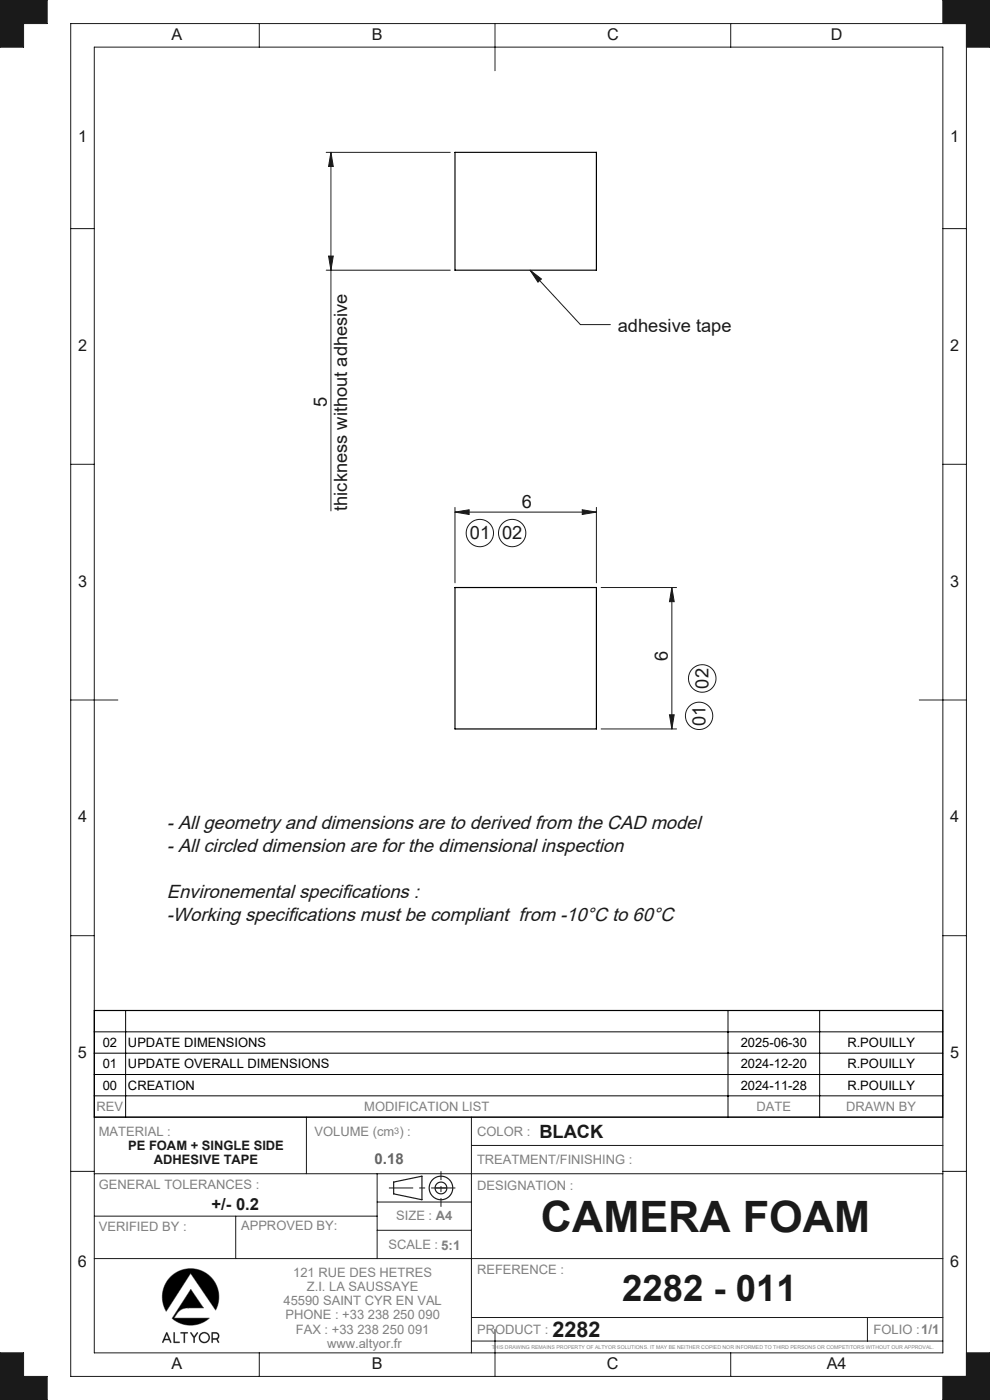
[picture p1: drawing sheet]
<svg xmlns="http://www.w3.org/2000/svg" width="210mm" height="297mm" viewBox="0 0 210 297" stroke-linecap="round" stroke-linejoin="round" font-family="sans-serif">
<path d="M96.5 32.3h30v25h-30zM96.5 124.6h30v30h-30z" fill="none" stroke="#000" stroke-width=".25"/>
<g fill="none" stroke="#191924" stroke-width=".25">
<path d="M83.5 250.8l6-1.3v5l-6-1.2z"/>
<circle cx="93.5" cy="252" r="1.25"/>
<circle cx="93.5" cy="252" r="2.5"/>
</g>
<g fill="none" stroke="#808080" stroke-width=".21">
<path d="M36.1 271a6 6 0 0 1 7.8-.7 6 6 0 0 1 1.8 7.6l-5.3-7.8-5.1 8.1a6 6 0 0 1 .8-7.2zM40.5 273.6l2.6 3.9h-3.2a2.7 2.7 0 0 0-2.4 1.3l-.6 .8h7.5a6 6 0 0 1-7.9 .1zM34.5 284.8h.1M34.5 284.8l.3-.5h1.1l.3 .5M35.4 283l.4 1.1h-.9zM36.2 284.8l-.8-2.1-.9 2.1M36.2 284.8h.1M36.9 282.7h.1v2h1l.1 .1h-1.2zM38.3 282.7h1.5l-.6 .1-.1 2-.1-2h-.6zM40.5 282.7l.7 .9 .6-.9h.1l-.6 1.1v1h-.2a2.04 2.04 0 0 0-.7-2zM44.9 282.7h.9a.74 .74 0 0 1 .7 .5 .74 .74 0 0 1-.4 .9l.3 .7-.5-.7h-.8v.7h-.1zM45.1 282.8h.7a.56 .56 0 0 1 .5 .6 .56 .56 0 0 1-.5 .6h-.7z"/>
<path d="M46.3 284.8h.1"/>
<circle cx="43.3" cy="283.8" r="1.12"/>
<circle cx="43.3" cy="283.8" r=".96"/>
</g>
<path d="M92.3 252h2.5" fill="none" stroke="#191924" stroke-width=".21" stroke-dasharray="30.5 1.3 1.3 1.3" stroke-linecap="butt"/>
<path d="M93.5 248.5v7.5" fill="none" stroke="#191924" stroke-width=".21" stroke-dasharray="30.5 1.3 1.3 1.3" stroke-dashoffset="28.6" stroke-linecap="butt"/>
<path d="M82.5 252h14.1" fill="none" stroke="#191924" stroke-width=".21" stroke-dasharray="30.5 1.3 1.3 1.3" stroke-dashoffset="25.3" stroke-linecap="butt"/>
<g fill="none" stroke="#191924" stroke-width=".21">
<path d="M0 0h10v5h-5v5h-5zM15 5h190v287h-190zM20 10h180v277h-180zM55 5v5M105 5v10M155 5v5M200 5v-5h10v10h-5M15 48.5h5M200 48.5h5M15 98.5h5M200 98.5h5M15 148.5h10"/>
<path d="M195 148.5h10M15 198.5h5M200 198.5h5M20 237h180M65 237v12M100 237v50M15 248.5h5M20 249h180M20 258h60M50 258v9M80 249v18M80 255h20"/>
<path d="M100 243h100M200 248.5h5M20 267h180M80 261h20M100 279.5h100M184 279.5v5M0 287h5v5h5v5h-10zM55 287v5M100 284.5h100M105 282v10M155 287v5M205 287h5v10h-10v-5"/>
</g>
<path d="M36.2 270.9a6 6 0 0 0-.9 7.3l5.1-8.1 5.3 7.8a6 6 0 0 0-1.7-7.6 6 6 0 0 0-7.8 .6zM40.5 273.6l-4 6.1a6 6 0 0 0 7.9-.1h-7.5l.6-.8a2.65 2.65 0 0 1 2.4-1.3h3.2zM35.3 282.7l-.8 2.1h.1l.2-.5h1.1l.3 .5-.8-2.1zM35.4 283l.4 1.1h-.9zM38.3 282.7l.1 .1h.6v2h.1l.1-2 .6-.1zM36.9 282.7v2.1h1.1v-.1h-1v-2zM42.2 283.8a1.15 1.15 0 0 0 2.3 0 1.15 1.15 0 0 0-2.3 0zM42.4 283.8a.96 .96 0 0 1 1.9 0 .96 .96 0 0 1-1.9 0zM40.4 282.7l.7 1.1v1h.1l.1-1 .6-1.1h-.1l-.6 .9zM45 282.7l-.1 2.1h.2v-.7h.8l.5 .7-.3-.7 .4-.5-.2-.6-.4-.3zM45.1 282.8l1 .2 .2 .4-.1 .4-.3 .2h-.8z" fill-rule="evenodd" fill="#000"/>
<path d="M0 287v10h10v-5h-5v-5zM200 0h10v10h-5v-5h-5zM205 287h5v10h-10v-5h5zM0 0h10v5h-5v5h-5z" fill-rule="evenodd" fill="#191924"/>
<g fill="none" stroke="#191924" stroke-width=".21">
<path d="M69.2 32.3h26.3M70.2 32.3l.5 3h-1zM70.2 32.3v76.1M69.2 57.3h26.3M69.7 54.3h1l-.5 3zM112.4 57.3l2.4 1.9-.7 .7zM112.4 57.3l10.7 11.6h6.4M96.5 108.6l3-.5v1zM96.5 107.6v16M96.5 108.6h30M123.5 108.1l3 .5-3 .5zM126.5 107.6v16"/>
<path d="M127.5 124.6h16M142.5 124.6l.5 3h-1zM142.5 124.6v30M127.5 154.6h16M142 151.6h1l-.5 3z"/>
<circle cx="101.8" cy="113.1" r="2.9"/>
<circle cx="108.6" cy="113.1" r="2.9"/>
<circle cx="148.3" cy="151.9" r="2.9"/>
<circle cx="149" cy="143.9" r="2.92"/>
</g>
<path d="M20 218.9h180M26.6 214.4v22.6M154.4 214.4v22.6M173.9 214.4v22.6M20 223.4h180M20 227.9h180M20 232.5h180" fill="none" stroke="#000" stroke-width=".21"/>
<path d="M20 214.4h180v22.6h-180z" fill="none" stroke="#000" stroke-width=".25"/>
<g fill="#191924">
<path d="M96.5 108.6l3-.5v1zM123.5 108.1l3 .5-3 .5zM112.4 57.3l2.4 1.9-.7 .7z"/>
<path d="M142.5 124.6l.5 3h-1zM142 151.6h1l-.5 3zM70.2 32.3l.5 3h-1zM69.7 54.3h1l-.5 3z"/>
</g>
<text font-size="9.2" fill="#191924" x="114.8" y="261.4">CAMERA FOAM</text>
<text font-size="7.8" fill="#191924" x="131.9" y="275.9">2282 - 011</text>
<text font-size="4.6" fill="#191924" x="117.2" y="283.6">2282</text>
<g font-size="4" fill="#191924">
<text x="35.4" y="175.8">- All geometry and dimensions are to derived from the CAD model</text>
<text x="35.4" y="180.7">- All circled dimension are for the dimensional inspection</text>
<text x="35.4" y="190.4">Environemental specifications :</text>
<text x="35.4" y="195.3">-Working specifications must be compliant from -10°C to 60°C</text>
</g>
<g font-size="3.9" fill="#191924">
<text x="131.1" y="70.3">adhesive tape</text>
<text x="69.3" y="86.4" transform="rotate(-90 69.3 86.4)">5</text>
<text x="110.7" y="107.8">6</text>
<text x="73.6" y="108.4" transform="rotate(-90 73.6 108.4)">thickness without adhesive</text>
<text x="99.7" y="114.3">01</text>
<text x="106.5" y="114.3">02</text>
<text x="141.6" y="140.3" transform="rotate(-90 141.6 140.3)">6</text>
<text x="150.3" y="146.1" transform="rotate(-90 150.3 146.1)">02</text>
<text x="149.7" y="154" transform="rotate(-90 149.7 154)">01</text>
<text x="114.4" y="241.3">BLACK</text>
</g>
<text font-size="3.5" fill="#191924" x="44.9" y="256.8">+/- 0.2</text>
<g font-size="3.4" fill="#191924">
<text x="36.4" y="8.5">A</text>
<text x="78.9" y="8.5">B</text>
<text x="128.8" y="8.5">C</text>
<text x="176.3" y="8.5">D</text>
<text x="16.6" y="30.2">1</text>
<text x="201.5" y="30.2">1</text>
<text x="16.5" y="74.5">2</text>
<text x="201.5" y="74.5">2</text>
<text x="16.6" y="124.4">3</text>
<text x="201.5" y="124.5">3</text>
<text x="16.5" y="174.5">4</text>
<text x="201.5" y="174.5">4</text>
<text x="16.5" y="224.5">5</text>
<text x="201.5" y="224.5">5</text>
<text x="16.5" y="268.7">6</text>
<text x="201.5" y="268.7">6</text>
<text x="36.3" y="290.5">A</text>
<text x="78.8" y="290.5">B</text>
<text x="128.7" y="290.5">C</text>
<text x="175.4" y="290.5">A4</text>
</g>
<text font-size="3.2" fill="#646464" x="79.5" y="247">0.18</text>
<g font-size="2.7">
<text x="21.8" y="222.1">02</text>
<text x="21.8" y="226.6">01</text>
<text x="27.1" y="222.1">UPDATE DIMENSIONS</text>
<text x="27.1" y="226.6">UPDATE OVERALL DIMENSIONS</text>
<text x="157.1" y="222.1">2025-06-30</text>
<text x="157.1" y="226.6">2024-12-20</text>
<text x="179.7" y="222.1">R.POUILLY</text>
<text x="179.7" y="226.6">R.POUILLY</text>
<text x="21.8" y="231.1">00</text>
<text x="27.1" y="231.1">CREATION</text>
<text x="157.1" y="231.1">2024-11-28</text>
<text x="179.7" y="231.1">R.POUILLY</text>
</g>
<g font-size="2.7" fill="#808080">
<text x="20.5" y="235.7">REV</text>
<text x="77.3" y="235.7">MODIFICATION LIST</text>
<text x="160.5" y="235.7">DATE</text>
<text x="179.5" y="235.7">DRAWN BY</text>
<text x="21" y="241">MATERIAL :</text>
<text x="66.7" y="241.1">VOLUME (cm ) :</text>
<text x="101.2" y="241.1">COLOR :</text>
<text x="101.2" y="246.9">TREATMENT/FINISHING :</text>
<text x="21" y="252.2">GENERAL TOLERANCES :</text>
<text x="101.2" y="252.4">DESIGNATION :</text>
<text x="21" y="261.1">VERIFIED BY :</text>
<text x="51.1" y="260.9">APPROVED BY:</text>
<text x="84" y="258.8">SIZE : A4</text>
<text x="82.4" y="265.1">SCALE : 5:1</text>
<text x="62.2" y="270.9">121 RUE DES HETRES</text>
<text x="65.1" y="273.9">Z.I. LA SAUSSAYE</text>
<text x="101.2" y="270.2">REFERENCE :</text>
<text x="60.1" y="276.9">45590 SAINT CYR EN VAL</text>
<text x="60.5" y="279.9">PHONE : +33 238 250 090</text>
<text x="62.8" y="282.9">FAX : +33 238 250 091</text>
<text x="69.4" y="285.9">www.altyor.fr</text>
<text x="101.2" y="283">PRODUCT :</text>
<text x="185.3" y="283">FOLIO :1/1</text>
</g>
<g font-size="2.7" fill="#191924">
<text x="27.2" y="244">PE FOAM + SINGLE SIDE</text>
<text x="32.6" y="247">ADHESIVE TAPE</text>
</g>
<text font-size="1.9" fill="#808080" x="83.6" y="240.7">3</text>
<text font-size="1.1" fill="#808080" x="104.3" y="286.1">THIS DRAWING REMAINS PROPERTY OF ALTYOR SOLUTIONS. IT MAY BE NEITHER COPIED NOR INFORMED TO THIRD PERSONS OR COMPETITORS WITHOUT OUR APPROVAL.</text>
</svg>
